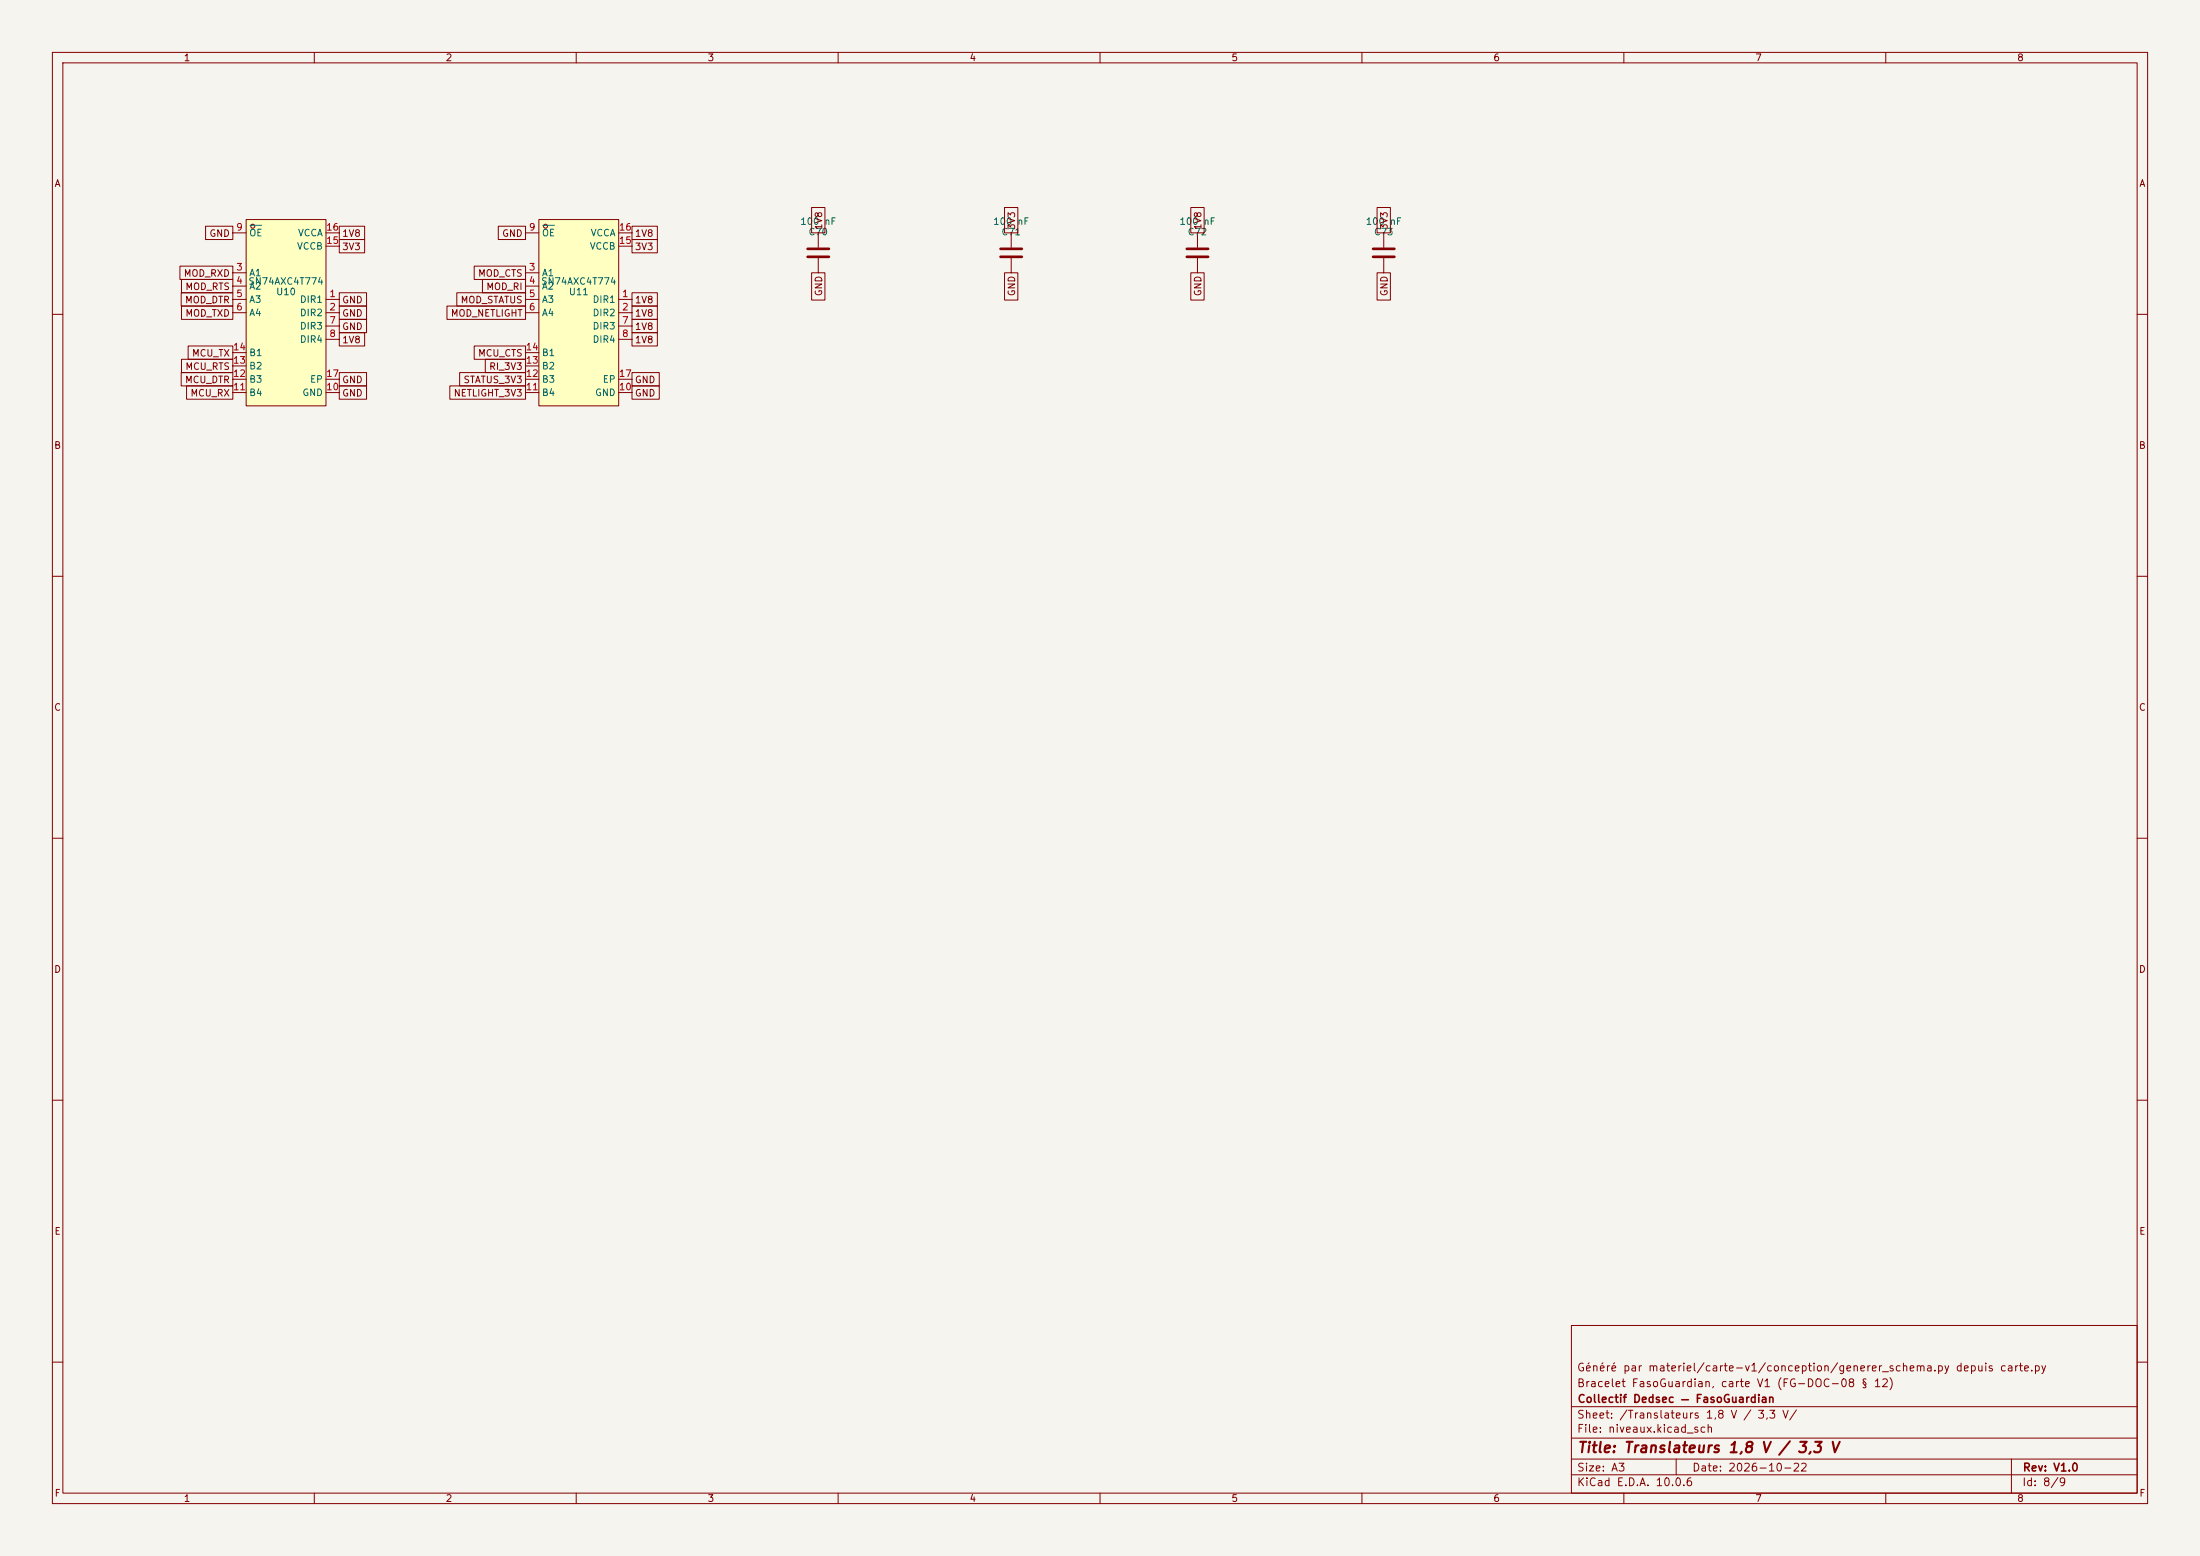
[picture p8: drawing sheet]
<svg xmlns="http://www.w3.org/2000/svg" width="420mm" height="297mm" viewBox="0 0 420 297" stroke-linecap="round" stroke-linejoin="round" font-family="sans-serif">
<path d="M0 0h420v297h-420z" fill="#f5f4ef" stroke="#f5f4ef" stroke-width=".19"/>
<g fill="none" stroke="#840000" stroke-width=".19">
<path d="M10 10h400v277h-400zM12 12h396v273h-396zM60 10v2M110 10v2M160 10v2M210 10v2M260 10v2M310 10v2M360 10v2M10 60h2M408 60h2M10 110h2"/>
<path d="M408 110h2M10 160h2M408 160h2M10 210h2M408 210h2M300 253h108v32h-108zM10 260h2M300 278.5h108M300 274.5h108M300 268.5h108M320 278.5v3M384 278.5v6.5"/>
<path d="M408 260h2M60 285v2M110 285v2M160 285v2M210 285v2M260 285v2M300 281.5h108M310 285v2M360 285v2"/>
</g>
<path d="M47 41.9h15.2v35.6h-15.2z" fill="#ffffc2"/>
<g fill="none" stroke="#840000" stroke-width=".19">
<path d="M44.4 57.2h2.6M44.4 59.7h2.6M44.4 52.1h2.6M44.4 54.6h2.6M44.4 44.5h2.6M47 41.9h15.2v35.6h-15.2zM62.2 57.2h2.6M62.2 59.7h2.6M62.2 44.5h2.6M62.2 47h2.6M44.4 74.9h2.6M44.4 72.4h2.6"/>
<path d="M44.4 69.9h2.6M44.4 67.3h2.6M62.2 62.2h2.6M62.2 64.8h2.6M62.2 74.9h2.6M62.2 72.4h2.6"/>
<circle cx="48.3" cy="43.2" r=".38"/>
</g>
<path d="M47.7 43h2.3" fill="none" stroke="#006464" stroke-width=".19"/>
<path d="M102.9 41.9h15.2v35.6h-15.2z" fill="#ffffc2"/>
<g fill="none" stroke="#840000" stroke-width=".19">
<path d="M154.9 39.6h2.6v4.9h-2.6zM191.8 39.6h2.5v4.9h-2.5zM227.3 39.6h2.6v4.9h-2.6zM262.9 39.6h2.5v4.9h-2.5zM34.3 50.8h10.1v2.5h-10.1zM34.6 55.9h9.8v2.5h-9.8zM34.6 53.3h9.8v2.6h-9.8zM34.6 58.4h9.8v2.6h-9.8zM39.2 43.2h5.2v2.5h-5.2zM64.8 58.4h5.2v2.6h-5.2zM64.8 43.2h4.8v2.5h-4.8zM64.8 55.9h5.2v2.5h-5.2z"/>
<path d="M64.8 45.7h4.8v2.6h-4.8zM85.3 58.4h15v2.6h-15zM87.2 55.9h13.1v2.5h-13.1zM90.5 50.8h9.8v2.5h-9.8zM92.1 53.3h8.2v2.6h-8.2zM95.1 43.2h5.2v2.5h-5.2zM100.3 57.2h2.6M100.3 59.7h2.6M100.3 52.1h2.6M100.3 54.6h2.6M100.3 44.5h2.6M102.9 41.9h15.2v35.6h-15.2z"/>
<path d="M118.1 57.2h2.5M118.1 59.7h2.5M118.1 44.5h2.5M118.1 47h2.5M120.6 58.4h4.9v2.6h-4.9zM120.6 45.7h4.9v2.6h-4.9zM120.6 55.9h4.9v2.5h-4.9zM120.6 43.2h4.9v2.5h-4.9zM154.9 52.1h2.6v5.2h-2.6zM156.2 44.5v2.7M156.2 49.3v2.8M191.8 52.1h2.5v5.2h-2.5z"/>
<path d="M193 44.5v2.7M193 49.3v2.8M227.3 52.1h2.6v5.2h-2.6zM228.6 44.5v2.7M228.6 49.3v2.8M262.9 52.1h2.5v5.2h-2.5zM264.2 44.5v2.7M264.2 49.3v2.8M34.6 71.1h9.8v2.6h-9.8zM34.6 68.6h9.8v2.5h-9.8zM35.6 73.7h8.8v2.5h-8.8zM35.9 66h8.5v2.6h-8.5z"/>
<path d="M64.8 61h5.2v2.5h-5.2zM64.8 63.5h4.8v2.5h-4.8zM64.8 73.7h5.2v2.5h-5.2zM64.8 71.1h5.2v2.6h-5.2zM85.9 73.7h14.4v2.5h-14.4zM87.7 71.1h12.6v2.6h-12.6zM90.5 66h9.8v2.6h-9.8zM92.6 68.6h7.7v2.5h-7.7zM100.3 74.9h2.6M100.3 72.4h2.6M100.3 69.9h2.6M100.3 67.3h2.6"/>
<path d="M118.1 62.2h2.5M118.1 64.8h2.5M118.1 74.9h2.5M118.1 72.4h2.5M120.6 61h4.9v2.5h-4.9zM120.6 63.5h4.9v2.5h-4.9zM120.6 73.7h5.3v2.5h-5.3zM120.6 71.1h5.3v2.6h-5.3z"/>
<circle cx="104.1" cy="43.2" r=".38"/>
</g>
<path d="M103.6 43h2.2" fill="none" stroke="#006464" stroke-width=".19"/>
<path d="M154.2 47.5h4M154.2 49h4M191 47.5h4.1M191 49h4.1M226.6 47.5h4M226.6 49h4M262.1 47.5h4.1M262.1 49h4.1" fill="none" stroke="#840000" stroke-width=".51"/>
<text font-size="2" fill="#840000" x="301" y="277.8">Title: Translateurs 1,8 V / 3,3 V</text>
<g font-size="1.5" fill="#840000">
<text x="300.9" y="262.1">Généré par materiel/carte-v1/conception/generer_schema.py depuis carte.py</text>
<text x="300.9" y="265.1">Bracelet FasoGuardian, carte V1 (FG-DOC-08 § 12)</text>
<text x="301" y="268.1">Collectif Dedsec — FasoGuardian</text>
<text x="300.9" y="273.8">File: niveaux.kicad_sch</text>
<text x="300.9" y="271.1">Sheet: /Translateurs 1,8 V / 3,3 V/</text>
<text x="300.9" y="281.2">Size: A3</text>
<text x="322.9" y="281.2">Date: 2026-10-22</text>
<text x="386" y="281.2">Rev: V1.0</text>
<text x="300.9" y="284">KiCad E.D.A. 10.0.6</text>
<text x="385.9" y="284">Id: 8/9</text>
</g>
<g font-size="1.3" fill="#840000">
<text x="35" y="12">1</text>
<text x="85" y="12">2</text>
<text x="135" y="12">3</text>
<text x="185" y="12">4</text>
<text x="235" y="12">5</text>
<text x="285" y="12">6</text>
<text x="335" y="12">7</text>
<text x="385" y="12">8</text>
<text x="10.3" y="36">A</text>
<text x="408.3" y="36">A</text>
<text x="39.9" y="45.5">GND</text>
<text x="65.2" y="45.5">1V8</text>
<text x="95.8" y="45.5">GND</text>
<text x="121.1" y="45.5">1V8</text>
<text x="157.3" y="44" transform="rotate(-90 157.3 44)">1V8</text>
<text x="194.1" y="44" transform="rotate(-90 194.1 44)">3V3</text>
<text x="229.7" y="44" transform="rotate(-90 229.7 44)">1V8</text>
<text x="265.2" y="44" transform="rotate(-90 265.2 44)">3V3</text>
<text x="35" y="53.1">MOD_RXD</text>
<text x="65.2" y="48">3V3</text>
<text x="91.2" y="53.1">MOD_CTS</text>
<text x="121.1" y="48">3V3</text>
<text x="35.2" y="58.2">MOD_DTR</text>
<text x="35.3" y="55.7">MOD_RTS</text>
<text x="65.2" y="58.2">GND</text>
<text x="87.8" y="58.2">MOD_STATUS</text>
<text x="92.7" y="55.7">MOD_RI</text>
<text x="121.1" y="58.2">1V8</text>
<text x="157.3" y="56.6" transform="rotate(-90 157.3 56.6)">GND</text>
<text x="194.1" y="56.6" transform="rotate(-90 194.1 56.6)">GND</text>
<text x="229.7" y="56.6" transform="rotate(-90 229.7 56.6)">GND</text>
<text x="265.2" y="56.6" transform="rotate(-90 265.2 56.6)">GND</text>
<text x="35.3" y="60.7">MOD_TXD</text>
<text x="65.2" y="60.7">GND</text>
<text x="65.2" y="63.3">GND</text>
<text x="65.2" y="65.8">1V8</text>
<text x="86" y="60.7">MOD_NETLIGHT</text>
<text x="121.1" y="60.7">1V8</text>
<text x="121.1" y="63.3">1V8</text>
<text x="121.1" y="65.8">1V8</text>
<text x="35.3" y="70.9">MCU_RTS</text>
<text x="36.5" y="68.4">MCU_TX</text>
<text x="91.2" y="68.4">MCU_CTS</text>
<text x="93.3" y="70.9">RI_3V3</text>
<text x="35.2" y="73.4">MCU_DTR</text>
<text x="36.2" y="76">MCU_RX</text>
<text x="65.2" y="76">GND</text>
<text x="65.2" y="73.4">GND</text>
<text x="86.5" y="76">NETLIGHT_3V3</text>
<text x="88.4" y="73.4">STATUS_3V3</text>
<text x="121.1" y="76">GND</text>
<text x="121.1" y="73.4">GND</text>
<text x="10.2" y="86">B</text>
<text x="408.2" y="86">B</text>
<text x="10.2" y="136">C</text>
<text x="408.2" y="136">C</text>
<text x="10.2" y="186">D</text>
<text x="408.2" y="186">D</text>
<text x="10.3" y="236">E</text>
<text x="408.3" y="236">E</text>
<text x="10.3" y="286">F</text>
<text x="35" y="287">1</text>
<text x="85" y="287">2</text>
<text x="135" y="287">3</text>
<text x="185" y="287">4</text>
<text x="235" y="287">5</text>
<text x="285" y="287">6</text>
<text x="335" y="287">7</text>
<text x="385" y="287">8</text>
<text x="408.3" y="286">F</text>
</g>
<g font-size="1.3" fill="#a90000">
<text x="45" y="44.3">9</text>
<text x="62.2" y="46.9">15</text>
<text x="62.2" y="44.3">16</text>
<text x="100.9" y="44.3">9</text>
<text x="118" y="46.9">15</text>
<text x="118" y="44.3">16</text>
<text x="45" y="51.9">3</text>
<text x="100.9" y="51.9">3</text>
<text x="45" y="54.5">4</text>
<text x="45" y="57">5</text>
<text x="45" y="59.6">6</text>
<text x="62.8" y="57">1</text>
<text x="62.8" y="59.6">2</text>
<text x="100.9" y="54.5">4</text>
<text x="100.9" y="57">5</text>
<text x="100.9" y="59.6">6</text>
<text x="118.6" y="57">1</text>
<text x="118.6" y="59.6">2</text>
<text x="62.8" y="62.1">7</text>
<text x="62.8" y="64.6">8</text>
<text x="118.6" y="62.1">7</text>
<text x="118.6" y="64.6">8</text>
<text x="44.4" y="69.7">13</text>
<text x="44.4" y="67.2">14</text>
<text x="100.3" y="69.7">13</text>
<text x="100.3" y="67.2">14</text>
<text x="44.4" y="74.8">11</text>
<text x="44.4" y="72.3">12</text>
<text x="62.2" y="74.8">10</text>
<text x="62.2" y="72.3">17</text>
<text x="100.3" y="74.8">11</text>
<text x="100.3" y="72.3">12</text>
<text x="118" y="74.8">10</text>
<text x="118" y="72.3">17</text>
</g>
<g font-size="1.3" fill="#006464">
<text x="47.5" y="45.4">OE</text>
<text x="56.6" y="48">VCCB</text>
<text x="56.8" y="45.4">VCCA</text>
<text x="103.4" y="45.4">OE</text>
<text x="112.5" y="48">VCCB</text>
<text x="112.7" y="45.4">VCCA</text>
<text x="152.7" y="43.2">100 nF</text>
<text x="154.2" y="45.2">C70</text>
<text x="189.5" y="43.2">100 nF</text>
<text x="191.1" y="45.2">C71</text>
<text x="225.1" y="43.2">100 nF</text>
<text x="226.6" y="45.2">C72</text>
<text x="260.6" y="43.2">100 nF</text>
<text x="262.2" y="45.2">C73</text>
<text x="47.5" y="53">A1</text>
<text x="103.4" y="53">A1</text>
<text x="47.3" y="54.7">SN74AXC4T774</text>
<text x="47.5" y="55.6">A2</text>
<text x="47.5" y="58.1">A3</text>
<text x="52.6" y="56.7">U10</text>
<text x="57.1" y="58.1">DIR1</text>
<text x="103.2" y="54.7">SN74AXC4T774</text>
<text x="103.4" y="55.6">A2</text>
<text x="103.4" y="58.1">A3</text>
<text x="108.5" y="56.7">U11</text>
<text x="113" y="58.1">DIR1</text>
<text x="47.5" y="60.7">A4</text>
<text x="57.1" y="60.7">DIR2</text>
<text x="57.1" y="63.2">DIR3</text>
<text x="57.1" y="65.7">DIR4</text>
<text x="103.4" y="60.7">A4</text>
<text x="113" y="60.7">DIR2</text>
<text x="113" y="63.2">DIR3</text>
<text x="113" y="65.7">DIR4</text>
<text x="47.5" y="70.8">B2</text>
<text x="47.5" y="68.3">B1</text>
<text x="103.4" y="70.8">B2</text>
<text x="103.4" y="68.3">B1</text>
<text x="47.5" y="75.9">B4</text>
<text x="47.5" y="73.4">B3</text>
<text x="57.6" y="75.9">GND</text>
<text x="59.1" y="73.4">EP</text>
<text x="103.4" y="75.9">B4</text>
<text x="103.4" y="73.4">B3</text>
<text x="113.5" y="75.9">GND</text>
<text x="115" y="73.4">EP</text>
</g>
</svg>
